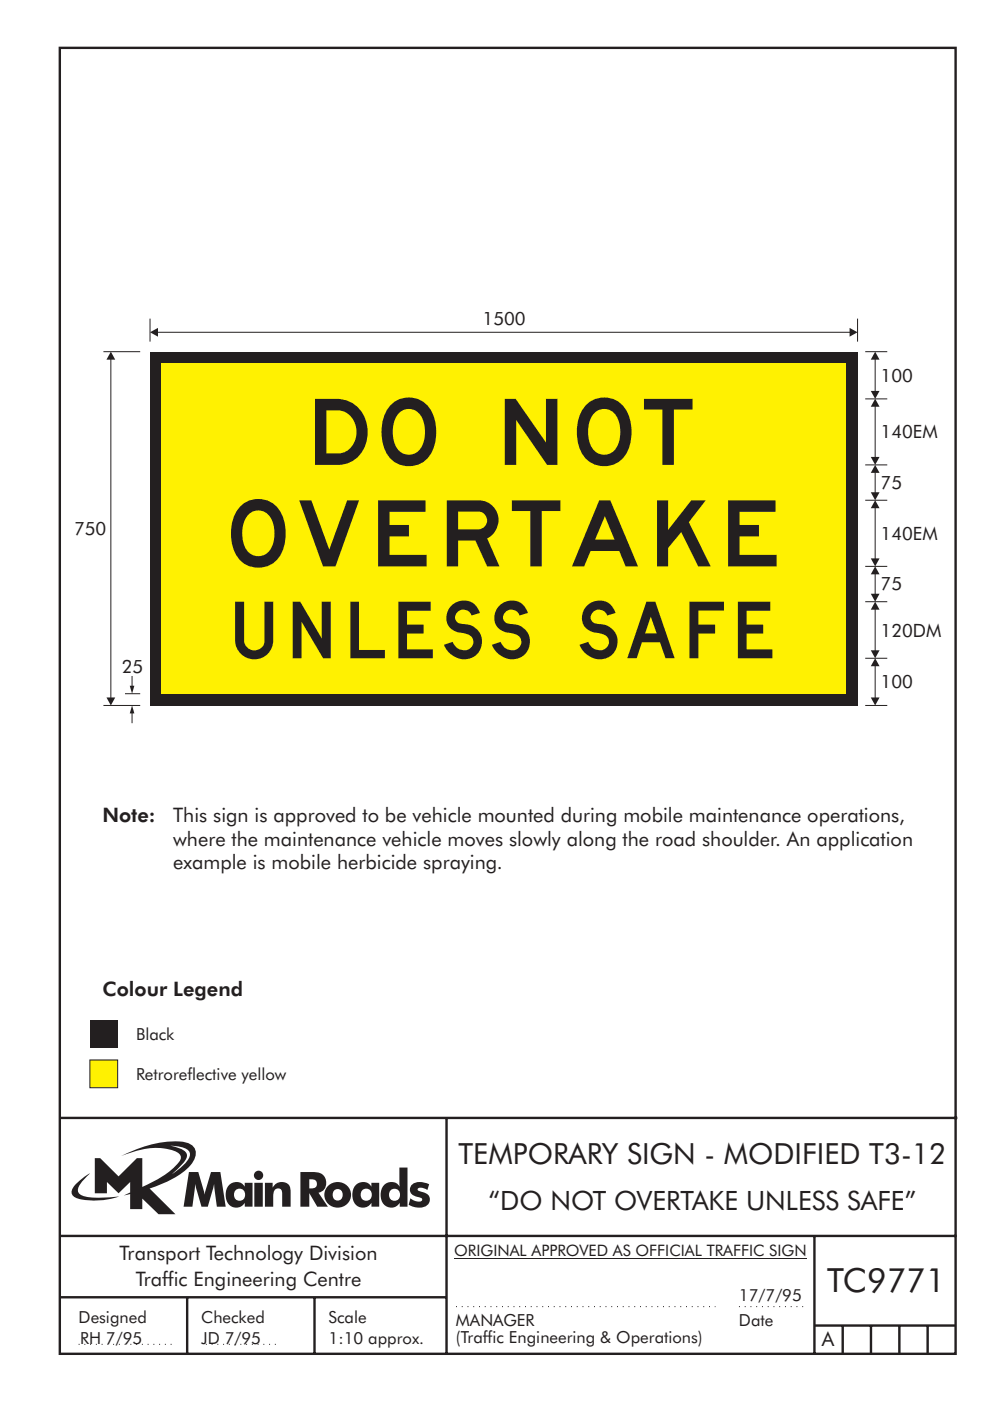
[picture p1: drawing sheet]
<svg xmlns="http://www.w3.org/2000/svg" width="210mm" height="297mm" viewBox="0 0 210 297" stroke-linecap="round" stroke-linejoin="round" font-family="sans-serif">
<path d="M31.8 74.6h150v75h-150z" fill-rule="evenodd" fill="#231f20"/>
<path d="M34.3 77.1h145v70h-145z" fill-rule="evenodd" fill="#fff101"/>
<g fill="none" stroke="#231f20" stroke-width=".21">
<path d="M21.9 74.6h7.8M31.8 67.6v4.8M181.8 67.6v4.8M183.4 74.6h4.7M183.4 98.6h4.7M183.4 84.6h4.7M183.4 106.1h4.7M183.4 139.6h4.7M183.4 127.6h4.7M183.4 120.1h4.7M21.9 149.6h7.8M26.5 147.1h3.2"/>
<path d="M183.4 149.6h4.7M185.6 141.1v6.9"/>
</g>
<g fill="#231f20">
<path d="M184.6 147.9h1.9l-.9 1.7z"/>
<path d="M185.6 139.6l.9 1.7h-1.9z"/>
</g>
<path d="M23.5 76.1v71.9" fill="none" stroke="#231f20" stroke-width=".21"/>
<g fill="#231f20">
<path d="M22.6 147.9h1.8l-.9 1.7z"/>
<path d="M23.5 74.6l.9 1.7h-1.8z"/>
</g>
<path d="M33.4 70.4h146.9" fill="none" stroke="#231f20" stroke-width=".21"/>
<g fill="#231f20">
<path d="M180.1 69.5l1.7 .9-1.7 1z"/>
<path d="M31.8 70.4l1.7-.9v1.9z"/>
</g>
<path d="M185.6 76.1v6.9" fill="none" stroke="#231f20" stroke-width=".21"/>
<g fill="#231f20">
<path d="M184.6 82.9h1.9l-.9 1.7z"/>
<path d="M185.6 74.6l.9 1.7h-1.9z"/>
</g>
<path d="M185.6 129.1v8.9" fill="none" stroke="#231f20" stroke-width=".21"/>
<g fill="#231f20">
<path d="M184.6 137.9h1.9l-.9 1.7z"/>
<path d="M185.6 127.6l.9 1.7h-1.9z"/>
</g>
<path d="M185.6 121.6v4.4" fill="none" stroke="#231f20" stroke-width=".21"/>
<g fill="#231f20">
<path d="M184.6 125.9h1.9l-.9 1.7z"/>
<path d="M185.6 120.1l.9 1.7h-1.9z"/>
</g>
<path d="M185.6 100.1v4.4" fill="none" stroke="#231f20" stroke-width=".21"/>
<g fill="#231f20">
<path d="M184.6 104.4h1.9l-.9 1.7z"/>
<path d="M185.6 98.6l.9 1.7h-1.9z"/>
</g>
<path d="M185.6 107.6v10.9" fill="none" stroke="#231f20" stroke-width=".21"/>
<g fill="#231f20">
<path d="M184.6 118.4h1.9l-.9 1.7z"/>
<path d="M185.6 106.1l.9 1.7h-1.9z"/>
</g>
<path d="M185.6 86.1v10.9" fill="none" stroke="#231f20" stroke-width=".21"/>
<g fill="#231f20">
<path d="M184.6 96.9h1.9l-.9 1.7z"/>
<path d="M185.6 84.5l.9 1.7h-1.9z"/>
</g>
<path d="M28 151.1v2.2" fill="none" stroke="#231f20" stroke-width=".21"/>
<path d="M28 149.6l.5 1.7h-1z" fill="#231f20"/>
<path d="M28 143.3v2.2" fill="none" stroke="#231f20" stroke-width=".21"/>
<path d="M27.5 145.4h1l-.5 1.7z" fill="#231f20"/>
<g fill="none" stroke="#231f20" stroke-width=".51">
<path d="M12.7 10.1h189.9v276.9h-189.9zM12.7 237h190.3M94.7 236.9v50.1M12.7 262h190M12.7 275h82M39.7 275v12.1M66.7 275v12M172.7 262v25M172.7 281h30M178.7 281v6M184.7 281v6M190.7 281v6"/>
<path d="M196.7 281v6"/>
</g>
<path d="M96.7 277h55M156.7 277h14M16.7 285h20.3M43.6 285h15.1" fill="none" stroke="#231f20" stroke-width=".21" stroke-dasharray=".2 1" stroke-linecap="butt"/>
<path d="M19.1 216.3h5.8v5.9h-5.8z" fill-rule="evenodd" fill="#231f20"/>
<path d="M19.1 224.7h5.8v5.9h-5.8z" fill-rule="evenodd" fill="#fff101" stroke="#231f20" stroke-width=".21"/>
<path d="M36.1 242.9a5.8 5.8 0 0 1 3.9 1.1 1.58 1.58 0 0 1-.2 2l-1.1 1.2-2.3 1.8 .9-.8a6.5 6.5 0 0 0 2.3-3.2 2.43 2.43 0 0 0-2.2-1.8zM20.1 245.5v7.5h2.6v-2.4l2.4 2.4 2.5-2.4v2.2l-1.4 .7 1.4-.3v3.2h2.6v-2.3l3.4 3.3h3.6l-5.5-5.4a20.1 20.1 0 0 0 8.7-4.9 3.1 3.1 0 0 0 .7-3.8 3.8 3.8 0 0 0-3-1.3 25.1 25.1 0 0 0-12.4 3.1 16.1 16.1 0 0 1 11.1-1.1 1.56 1.56 0 0 1 1.4 1.9 17.9 17.9 0 0 1-8 5.8v-6.2h-1.2l-3.9 3.9-3.9-3.9zM16.2 251a1.82 1.82 0 0 0-.7 2.6 9.9 9.9 0 0 0 5.8 .9l2-.3 2-.5a22.2 22.2 0 0 1-7.7-.1 1.33 1.33 0 0 1-.8-2.3l1-1.2 1.3-1.3-1.4 .8zM65.6 250a1.13 1.13 0 0 1 1.2 .2 1.13 1.13 0 0 1 .3 1.2 1.26 1.26 0 0 1-1.5 .6zM63.7 248.5v7.3h1.9v-2.8l1.7 2.8h2.2l-2-2.9a2.25 2.25 0 0 0 1.6-2.7 2.25 2.25 0 0 0-2.6-1.7zM68.9 253.3a2.79 2.79 0 0 0 5.5 0 2.79 2.79 0 0 0-5.5 0zM70.9 252.3a1.15 1.15 0 0 1 1.8 1 1.15 1.15 0 0 1-1.8 1 1.46 1.46 0 0 1 0-2zM75.5 251.2a3.2 3.2 0 0 0 .4 4.6 2.13 2.13 0 0 0 2.9-.8v.8h1.6v-5h-1.7v.8a2.07 2.07 0 0 0-3.2-.4zM76.9 252.2a1.23 1.23 0 0 1 1.7 .3 1.23 1.23 0 0 1-.2 1.7 1.23 1.23 0 0 1-1.7-.1 1.54 1.54 0 0 1 .2-1.9zM84.7 247.5v4.1a2.16 2.16 0 0 0-2.3-.9 2.16 2.16 0 0 0-1.6 1.9 2.52 2.52 0 0 0 2.6 3.4 2.11 2.11 0 0 0 1.4-1v.8h1.6v-8.3zM82.9 252.3a1.24 1.24 0 0 1 1.9 1 1.24 1.24 0 0 1-1.9 1.1 1.47 1.47 0 0 1 0-2.1zM87.4 251.1a1.52 1.52 0 0 0-.4 1.7 1.52 1.52 0 0 0 1.4 .9 .82 .82 0 0 1 1.1 .8 2.07 2.07 0 0 1-2.5-.4l-.4 1.3a3.8 3.8 0 0 0 4 .2 1.56 1.56 0 0 0 .5-1.7 1.56 1.56 0 0 0-1.4-1.1 1.25 1.25 0 0 1-1.2-.6 1.21 1.21 0 0 1 1.7-.1l.4 .2 .4-1.2a3.7 3.7 0 0 0-3.6 0zM40.1 248.5l-1.2 7.3h1.9l.6-4.8 1.3 4.8h1.4l1.3-4.8 .6 4.8h1.9l-1.2-7.3h-2l-1.3 4.8-1.4-4.8zM48.7 251.2a3.2 3.2 0 0 0 .4 4.6 2.13 2.13 0 0 0 2.8-.8v.8h1.6v-5h-1.6v.8a2.07 2.07 0 0 0-3.2-.4zM50.1 252.2a1.23 1.23 0 0 1 1.6 .3 1.23 1.23 0 0 1-.2 1.7 1.23 1.23 0 0 1-1.7-.1 1.55 1.55 0 0 1 .3-1.9zM53.9 250.8v5h1.8v-5zM53.8 249.2a1 1 0 0 0 2 0 1 1 0 0 0-2 0zM56.2 250.8v5h1.7a5.4 5.4 0 0 1 .4-3.5 .91 .91 0 0 1 1.1-.2 .91 .91 0 0 1 .4 1v2.7h1.8v-2.9a2 2 0 0 0-1.4-2.3 2 2 0 0 0-2.4 1.2v-1z" fill-rule="evenodd" fill="#231f20"/>
<path d="M96.3 266.7h74.7" fill="none" stroke="#231f20" stroke-width=".21"/>
<g font-size="14" fill="#231f20">
<text x="66.8" y="98.6">DO</text>
<text x="107" y="98.6">NOT</text>
<text x="49" y="120.1">OVERTAKE</text>
</g>
<text font-size="12" fill="#231f20" x="49.9" y="139.6">UNLESS SAFE</text>
<text font-size="7.1" fill="#231f20" x="175.4" y="274">TC9771</text>
<text font-size="6.2" fill="#231f20" x="97.2" y="246.8">TEMPORARY SIGN - MODIFIED T3-12</text>
<text font-size="5.6" fill="#231f20" x="103.6" y="256.5">“DO NOT OVERTAKE UNLESS SAFE”</text>
<g font-size="4.2" fill="#231f20">
<text x="21.7" y="174.2">Note:</text>
<text x="36.7" y="174.2">This sign is approved to be vehicle mounted during mobile maintenance operations,</text>
<text x="36.7" y="179.3">where the maintenance vehicle moves slowly along the road shoulder. An application</text>
<text x="36.7" y="184.3">example is mobile herbicide spraying.</text>
<text x="21.7" y="211.2">Colour Legend</text>
<text x="25.3" y="267">Transport Technology Division</text>
<text x="28.8" y="272.6">Traffic Engineering Centre</text>
<text x="174.3" y="285.4">A</text>
</g>
<g font-size="3.9" fill="#231f20">
<text x="102.3" y="68.9">1500</text>
<text x="186.7" y="80.9">100</text>
<text x="186.7" y="93">140EM</text>
<text x="186.7" y="103.6">75</text>
<text x="15.7" y="113.4">750</text>
<text x="186.7" y="114.5">140EM</text>
<text x="186.7" y="125.1">75</text>
<text x="186.7" y="135">120DM</text>
<text x="25.8" y="142.6">25</text>
<text x="186.7" y="145.9">100</text>
</g>
<g font-size="3.5" fill="#231f20">
<text x="28.8" y="220.5">Black</text>
<text x="28.8" y="228.9">Retroreflective yellow</text>
<text x="156.7" y="275.9">17/7/95</text>
<text x="16.7" y="280.5">Designed</text>
<text x="42.7" y="280.5">Checked</text>
<text x="69.7" y="280.5">Scale</text>
<text x="96.7" y="281">MANAGER</text>
<text x="156.7" y="281">Date</text>
<text x="17" y="284.9">RH 7/95</text>
<text x="42.7" y="284.9">JD 7/95</text>
<text x="69.7" y="285">1:10 approx.</text>
<text x="96.7" y="284.8">(Traffic Engineering &amp; Operations)</text>
</g>
<text font-size="3.4" fill="#231f20" x="96.3" y="266.4">ORIGINAL APPROVED AS OFFICIAL TRAFFIC SIGN</text>
</svg>
